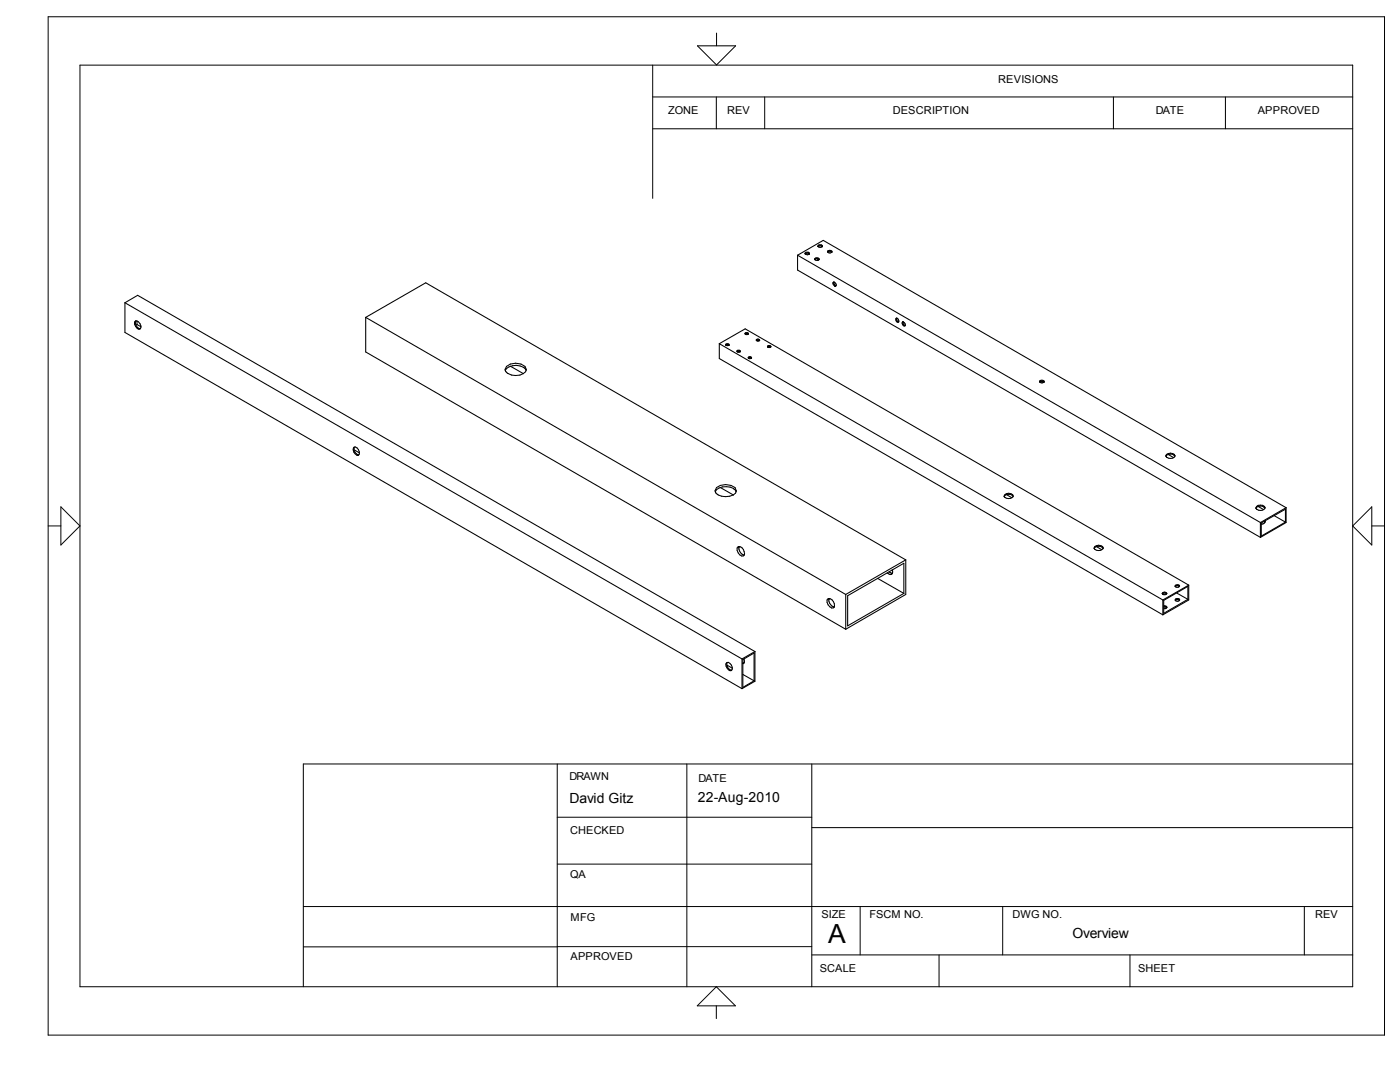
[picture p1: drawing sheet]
<svg xmlns="http://www.w3.org/2000/svg" width="279mm" height="216mm" viewBox="0 0 279 216" stroke-linecap="round" stroke-linejoin="round" font-family="sans-serif">
<g fill="none" stroke="#000" stroke-width=".21">
<path d="M159.2 50.9v3l92.3 53.3M159.2 50.9l5.1-2.9 92.4 53.3M159.2 50.9l92.3 53.4M160.7 50.7a.54 .54 0 0 1 .8 0M160.7 50.7l.2-.4h.4l.2 .4M160.7 50.7l.4 .1 .4-.1M162.6 51.8a.47 .47 0 0 1 .4-.4 .47 .47 0 0 1 .5 .3l-.1 .1M162.6 51.8l.3 .1h.5M163.2 49.1l.5-.1 .4 .2M163.3 51.7h.1M163.3 49l.6-.1 .2 .2-.4 .3-.5-.2zM163.4 51.7l-.4-.1-.4 .2"/>
<path d="M163.4 51.7v.1M163.4 51.7l-.2 .2M163.4 51.8v.1M165.2 50.3l.3-.2 .5 .2M165.2 50.3a.43 .43 0 0 1 .4-.3 .43 .43 0 0 1 .4 .3M165.2 50.3l.2 .2 .6-.2M166.2 56.4a.41 .41 0 0 1 .6 .2 .41 .41 0 0 1-.2 .5l-.3-.3zM166.4 56.3l.1 .3 .3 .4M24.9 60.4l2.6-1.5 123.2 71.1M24.9 60.4v5.9l123.2 71.1M24.9 60.4l123.2 71.1M26.9 64.2l.2-.1a1.04 1.04 0 0 1 .8 1.6 1.14 1.14 0 0 1-1-1.5z"/>
<path d="M27.1 64a1.1 1.1 0 0 0 .9 1.6M27.3 64.8l-.2 .1M27.3 64.8l.9 .4M27.3 64.1v.7M73 63.3l12-6.9 95.8 55.3M73 63.3v6.9l95.8 55.4M73 63.3l95.8 55.3M100.8 73.9a2.64 2.64 0 0 1 4.2 0M101.1 73.1a2.99 2.99 0 0 1 3.7 0l.2 .6a1.87 1.87 0 0 1-2.1 1.2 1.8 1.8 0 0 1-2.1-1.2zM101.9 73.1l2.5 1.4M143.6 68.6v2.9l88.5 51.2M143.6 68.6l5.1-3 88.5 51.2"/>
<path d="M143.6 68.6l88.5 51.1M144.9 68.9a.32 .32 0 0 1 .3-.3 .32 .32 0 0 1 .3 .3M144.9 68.9h.5M144.9 68.8v.1M145.4 68.8l-.2-.1-.3 .2M145.4 68.8l.1 .1M145.4 68.9h.1M145.5 68.9h.1M147.1 70.1v.1M147.1 70.1h.3l.3 .1M147.1 70l.5-.1 .1 .2-.4 .2zM148.7 66.5l.5-.1 .2 .2-.5 .2z"/>
<path d="M148.7 66.6h.6M149.4 71.5a.3 .3 0 0 1 .2-.3 .3 .3 0 0 1 .3 .3M149.4 71.5l.2 .1 .3-.1M149.4 71.5h.5M151 67.9h.6M151 67.8l.3-.2 .3 .3-.3 .2-.3-.1zM151.6 67.9h.1M153.2 69h.5l.1 .2-.4 .1zM153.2 69.2l.3-.1 .3 .2M153.2 69.2v.1M178.9 63.5l.3 .1 .2 .3-.1 .4-.4-.2zM178.9 63.5l.1 .5 .4 .2"/>
<path d="M180.2 64.2l.1 .5 .3 .3M180.2 64.2a.46 .46 0 0 0-.1 .6 .46 .46 0 0 0 .5 .2M180.2 64.2l.4 .3v.5M207.5 76.2a.43 .43 0 0 1 .4-.3 .43 .43 0 0 1 .5 .3M207.5 76.2l.4 .2 .3-.1M207.6 76.1v.1M207.6 76.2h-.1M207.6 76.1h.6l.2 .1M207.8 76.1l.4 .2M208.4 76.2l-.2 .1M70.7 89.2a1.03 1.03 0 0 1 .8 1.6 1.08 1.08 0 0 1-.8-1.6zM70.7 89.7l1.1 .7"/>
<path d="M70.7 89.2a1.16 1.16 0 0 0 .9 1.6M142.7 98.1a2.68 2.68 0 0 1 3.8-.5l.4 .5M143 97.3a3.2 3.2 0 0 1 3.7 0l.2 .6a1.8 1.8 0 0 1-2.1 1.2 2.09 2.09 0 0 1-2-.9l-.1-.3zM143.8 97.3l2.5 1.5M200.5 98.7a1.05 1.05 0 0 1 1.7 .3 1.03 1.03 0 0 1-1.8 0zM200.8 98.7l1.1 .6M202.2 99a1.15 1.15 0 0 0-1.8 .1M202.2 99v.1M232.8 90.7a.93 .93 0 0 1 1-.3 .93 .93 0 0 1 .6 .7 1.1 1.1 0 0 1-1.7-.2zM233.1 90.7l1.1 .6M234.4 90.9v.1M234.5 91a1.11 1.11 0 0 0-1.8 .1"/>
<path d="M147.5 109.1h-.2a1.21 1.21 0 0 0 1.1 1.8l.1-.1M147.5 109.1a1.41 1.41 0 0 1 1 1.6M147.5 109.1a1.34 1.34 0 0 0 1 1.6M148.5 110.7v.1M165.3 119.5a1.18 1.18 0 0 1 1 1.8 1.21 1.21 0 0 1-1-1.8zM165.5 119.5a1.31 1.31 0 0 0 1 1.6M165.5 119.4v.1M168.8 118.6v7M169.2 118.9l11.2-6.5v6l-11.2 6.5zM175.1 115.4l5.3 3M177.5 114l.6 .4M178.1 113.7v.6a.51 .51 0 0 1-.4 .4 .51 .51 0 0 1-.5-.3l-.1-.1"/>
<path d="M180.8 111.7v6.9l-12 7M180.8 111.7l-12 6.9M218.4 109.3v.1M218.4 109.4a.95 .95 0 0 0 1.5 .3M218.4 109.3a1.03 1.03 0 0 1 1.8 0l-.3 .4M218.4 109.4a1.1 1.1 0 0 1 1.7 0M218.8 109.1l1.1 .6M232 118.5l.3-.2 .5 .2M232 118.6h.1M232.1 119.7v3M232.2 119.8l4.9-2.8v2.6l-4.9 2.8zM232.8 118.5a.4 .4 0 0 0-.4-.4 .4 .4 0 0 0-.4 .5"/>
<path d="M232.8 118.5l-.2 .2-.5-.1M234.5 117h.1M234.6 119.6a.44 .44 0 0 1 .5-.2 .44 .44 0 0 1 .3 .4l-.7 .1-.1-.1zM234.6 119.8l.2-.2 .6 .2M234.8 118.3l2.3 1.3M235.3 116.9v.1M235.4 117h.1M235.4 117l-.5-.2-.3 .2M235.4 116.9l-.4-.2-.5 .2 .3 .3h.4l.2-.2M235.4 116.9v.1M237.2 116.8v2.9l-5.1 3M237.2 116.8l-5.1 2.9"/>
<path d="M250.7 101.4a1.14 1.14 0 0 1 1.7 0M250.8 101a1.17 1.17 0 0 1 1.7 .3 1.01 1.01 0 0 1-.9 .6 1.01 1.01 0 0 1-.9-.6zM251.1 101l1.1 .7M251.5 104.3v2.9M251.7 104.4l4.8-2.8v2.6l-4.8 2.8zM252.3 104l.1 .1M252.4 104.1v.1M252.4 104.1h.1M252.4 104v.1M252.5 104.1l-.2 .3-.6 .2M254.3 102.9l2.2 1.3M256.7 101.3v3l-5.2 2.9"/>
<path d="M256.7 101.3l-5.2 3M144.9 132.4l.2-.2a1.03 1.03 0 0 1 .8 1.6 1.21 1.21 0 0 1-1-1.4zM145.1 132.7l1.1 .6M145.2 132.2a1.13 1.13 0 0 0 .8 1.5M148.1 131.5v5.9M148.3 134.6l2.2 1.2M148.3 131.6l2.2-1.3v5.5l-2.2 1.4zM148.3 132.3h.2M148.5 132.3l-.2 .1M148.5 131.5v.8M150.7 130v5.9l-2.6 1.5M150.7 130l-2.6 1.5"/>
<path d="M232.2 121.1l.6 .2M232.2 120.9l.5 .1 .1 .3M232.8 121.3l-.3 .2-.3-.1"/>
</g>
<g fill="none" stroke="#000" stroke-width=".2">
<path d="M9.6 3.3h266.7v203.2h-266.7zM16 13h254v183.9h-254zM130.3 19.3h139.7M130.3 13v26.6M139.2 9.1h7.6l-3.8 3.9zM143 19.3v6.4M143 6.6v2.5M152.6 19.3v6.4M222.2 19.3v6.4M244.6 19.3v6.4M130.3 25.7h139.7M9.6 104.9h2.5"/>
<path d="M12.1 101.1l3.9 3.8-3.9 3.9zM273.8 101.1v7.7l-3.8-3.9zM273.8 104.9h2.5M111.2 152.4v44.5M137.1 152.4v44.5M162 152.4v44.5M270 152.4h-209.5v44.5M111.2 172.4h50.8M111.2 163.1h50.8M162 165.1h108M60.5 188.9h50.7M60.5 180.9h209.5"/>
<path d="M111.2 188.9h50.8M143 196.9l3.8 3.8h-7.7zM162 190.5h108M171.7 180.9v9.6M187.4 190.5v6.4M200.1 180.9v9.6M225.5 190.5v6.4M260.3 180.9v9.6M143 200.7v2.5"/>
</g>
<text font-size="5.3" x="165.3" y="188.3">A</text>
<g font-size="2.8">
<text x="113.7" y="160.2">David Gitz</text>
<text x="139.3" y="160.1">22-Aug-2010</text>
<text x="214" y="187.2">Overview</text>
</g>
<g font-size="2.2">
<text x="199.2" y="16.6">REVISIONS</text>
<text x="133.3" y="22.8">ZONE</text>
<text x="145.1" y="22.8">REV</text>
<text x="178.2" y="22.8">DESCRIPTION</text>
<text x="230.7" y="22.8">DATE</text>
<text x="251" y="22.8">APPROVED</text>
<text x="113.7" y="155.7">DRAWN</text>
<text x="139.4" y="156">DATE</text>
<text x="113.8" y="166.3">CHECKED</text>
<text x="113.8" y="175.2">QA</text>
<text x="113.9" y="183.7">MFG</text>
<text x="164" y="183.2">SIZE</text>
<text x="173.5" y="183.2">FSCM NO.</text>
<text x="202.1" y="183.2">DWG NO.</text>
<text x="262.5" y="183.2">REV</text>
<text x="113.9" y="191.6">APPROVED</text>
<text x="163.6" y="193.9">SCALE</text>
<text x="227.1" y="193.9">SHEET</text>
</g>
</svg>
